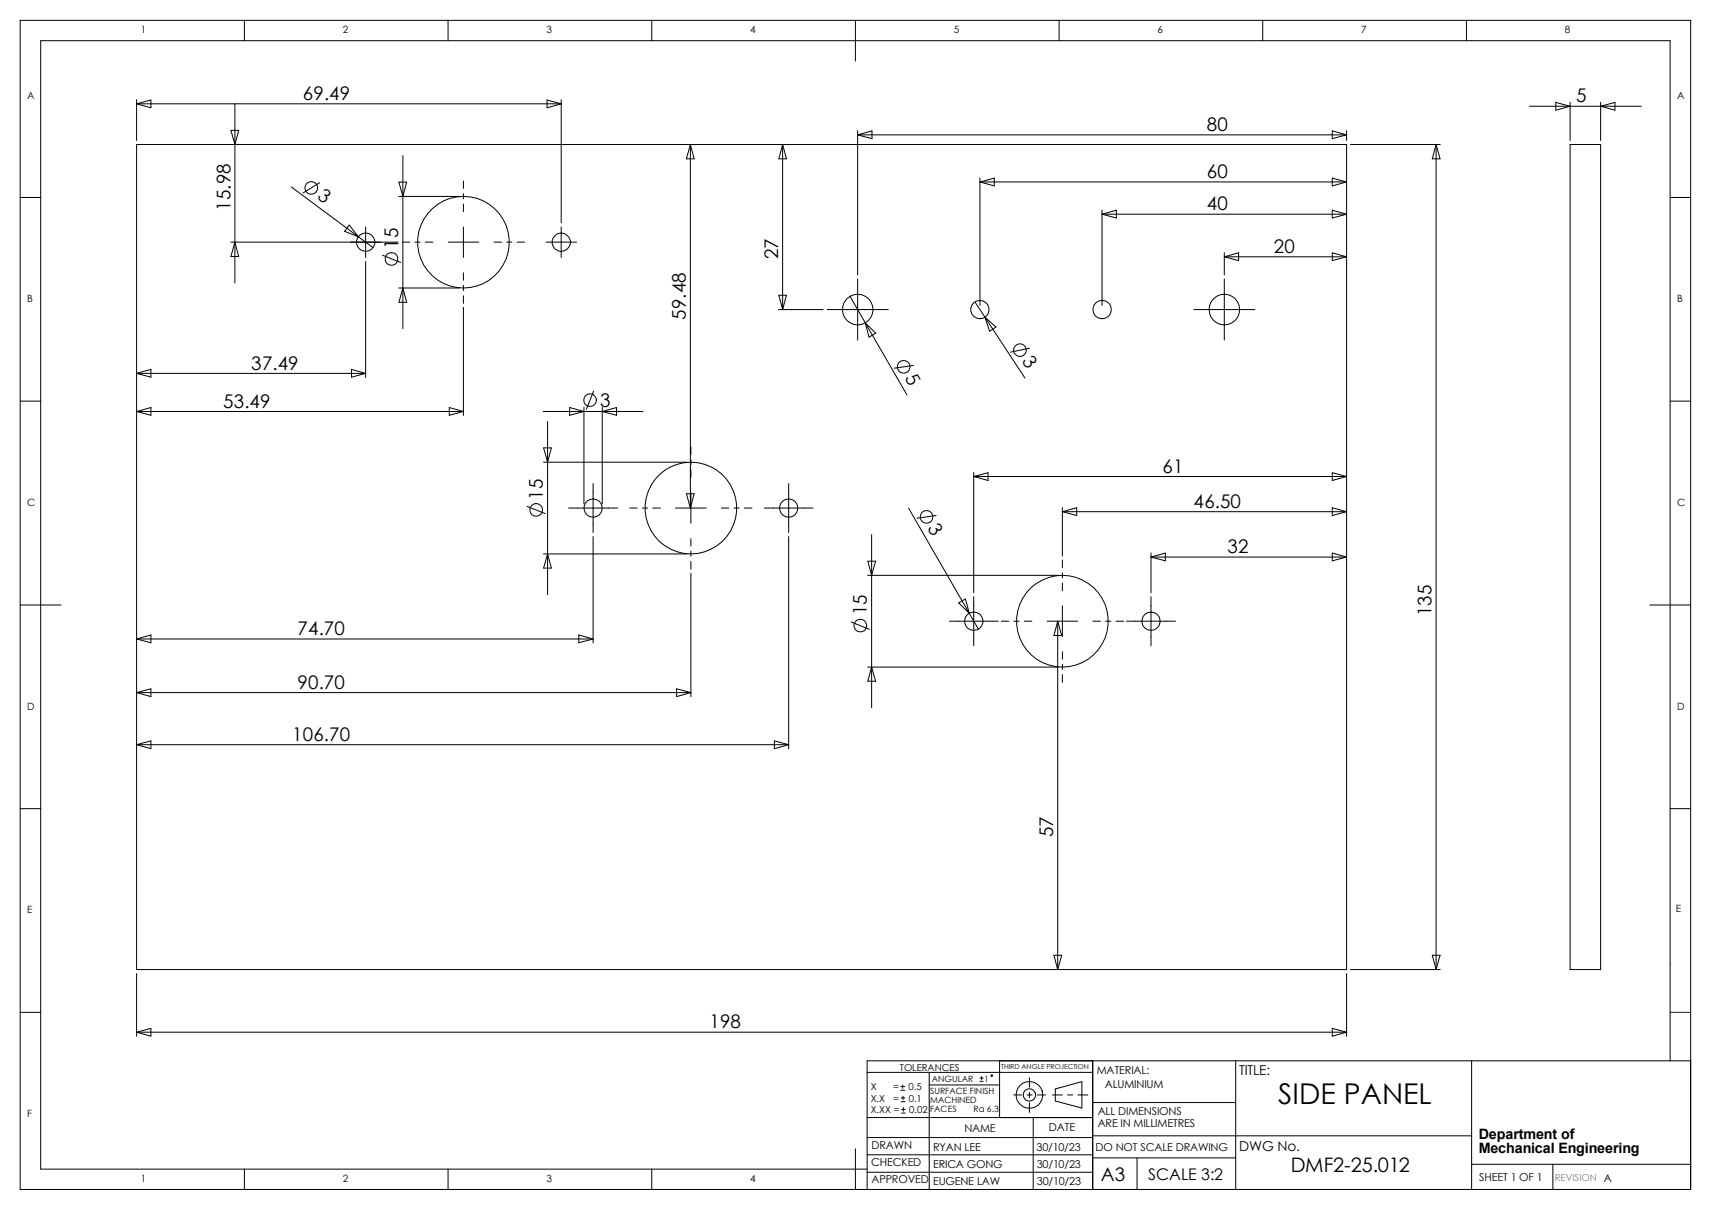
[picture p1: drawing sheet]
<svg xmlns="http://www.w3.org/2000/svg" width="420mm" height="297mm" viewBox="0 0 420 297" stroke-linecap="round" stroke-linejoin="round" font-family="sans-serif">
<path d="M410 248.5h5" fill="none" stroke="#00f" stroke-width=".25"/>
<g fill="none" stroke="#000" stroke-width=".25">
<path d="M5 5h410v287h-410zM60 5v5M110 5v5M160 5v5M210 5v10M260 5v5M310 5v5M360 5v5M33.5 35.5h297v202.5h-297zM33.5 24.5v10M33.5 25.5l3.5-.9v1.9zM33.5 25.5h104.3"/>
<path d="M56.7 32h1.9l-.9 3.5zM57.7 25.5v44M98.9 38.2v42.5M134.3 24.6l3.5 .9-3.5 1zM137.8 24.5v30.2M169.5 35.5l.9 3.5h-1.9zM169.5 35.5v89.2M192.1 35.5l.9 3.5h-1.8zM192.1 35.5v40.5M210.5 32.1v35.4M210.5 33.1h120M210.5 33.1l3.5-1v1.9z"/>
<path d="M327 32.1l3.5 1-3.5 .9zM330.5 32.1v2.4M331.5 35.5h22M352.5 35.5v202.5M352.5 35.5l1 3.5h-1.9zM375.4 26.1h27.5M381.9 25.1l3.5 1-3.5 1zM385.4 25.1v9.4M385.4 35.5h7.5v202.5h-7.5zM392.9 25.1v9.4M392.9 26.1l3.5-1v2zM5 48.5h5"/>
<path d="M56.6 59.4h41.1M57.7 59.4l.9 3.5h-1.9zM71.5 45.9l16.5 12.2M78.4 44.9l-4 2.5M85.7 55.2l2.3 2.9-3.4-1.3zM88 58.1l3.6 2.7M89.7 55.7v7.5M97.9 48.2h14.9M97.9 44.7h1.9l-.9 3.5zM98.8 59.4h1.8M101.9 59.4h1.2M104.4 59.4h1.9"/>
<path d="M110 59.4h7.5M113.7 44.4v1.9M113.7 47.5v1.3M113.7 50.1v1.8M113.7 55.7v7.5M121.2 59.4h1.9M124.4 59.4h1.2M126.9 59.4h1.9M134 59.4h7.5M137.8 55.7v7.5M240.5 44.7l3.6-1v1.9zM240.5 44.7h90"/>
<path d="M240.5 43.7v31.3M270.5 51.6v23.4M270.5 52.6h60M270.5 52.6l3.5-1v1.9zM327 43.7l3.5 1-3.5 .9zM327 51.6l3.5 1-3.5 .9zM410 48.5h5M89.7 64.2v28.5M93.9 62.7l4.4 1.7M97.9 70.7h14.9M98.9 70.7l.9 3.5h-1.9zM113.7 67v1.8"/>
<path d="M113.7 70.1v1.2M113.7 72.6v1.9M113.7 75.4v26.6M191.1 76h10.9M191.2 72.5h1.8l-.9 3.5zM203 76h15M208.7 72.7l3.7 6.5M210.5 68.5v15M212.4 79.2l10.2 17.7M212.4 79.2l2.6 2.6-1.7 1zM239.3 74.1l12.3 18.7M241.8 77.9l2.7 2.4-1.6 1z"/>
<path d="M293 76h15M300.5 62v5.5M300.5 68.5v15M300.5 63h30M300.5 63l3.5-.9v1.9zM327 62.1l3.5 .9-3.5 1zM5 98.5h5M33.5 91.7l3.5-1v1.9zM33.5 91.7h56.2M86.3 90.7l3.4 1-3.4 .9zM143.3 100v23.7M145.7 96l-1.8 4.5"/>
<path d="M147.8 100v23.7M224.2 89.7l-4.7 .7M252.7 85.5l-4.7 .9M410 98.5h5M33.5 101l3.5-1v1.9zM33.5 101h80.2M110.3 100l3.4 1-3.4 .9zM133.3 101h24.5M133.4 113.5h35.2M133.4 109.9h1.9l-.9 3.6zM134.4 103.5v42.5M139.8 100l3.5 1-3.5 .9z"/>
<path d="M145.6 118.7v12M147.8 101l3.5-1v1.9zM169.6 109.7v1.8M169.6 112.8v1.3M169.6 115.4v1.8M193.6 118.7v12M239 116v29.5M239 117h91.5M239 117l3.5-1v1.9zM327 116l3.5 1-3.5 .9zM129.4 124.3l4.4 1.8M133.4 136h35.2"/>
<path d="M134.4 136l.9 3.4h-1.9zM139.6 124.7h12M145.6 131.7v26.1M154.6 124.7h1.8M157.7 124.7h1.3M160.2 124.7h1.9M165.8 124.7h7.6M168.5 121.2h1.9l-.9 3.5zM169.6 120.9v7.5M169.6 132.2v1.8M169.6 135.3v1.3M169.6 137.8v1.9"/>
<path d="M177.1 124.7h1.8M180.2 124.7h1.2M182.7 124.7h1.9M187.6 124.7h12M193.6 131.7v52.1M213 137.8h1.9l-.9 3.4zM214 131.2v42.5M223 124.7l17.2 29.7M229.8 126.5l-4.7 .7M260.8 124.6v11.9M260.8 137.5v1.8M260.8 125.6h69.7"/>
<path d="M260.8 125.6l3.5-1v1.9zM282.5 135.7v9.8M282.5 136.7h48M282.5 136.7l3.5-.9v1.9zM327 124.6l3.5 1-3.5 .9zM327 135.8l3.5 .9-3.5 1zM5 148.5h10M33.5 156.8l3.5-.9v1.9zM33.5 156.8h112.1M142.1 155.9l3.5 .9-3.5 1zM169.6 140.7v30.3M209 152.7l4.4 1.8"/>
<path d="M213 141.2h46.8M233 152.5h12M235.3 148l1.7-1 .9 3.5zM239 146.5v12M245.8 152.5h1.8M248.9 152.5h1.2M251.4 152.5h1.9M257 152.5h7.5M259.6 152.5l1 3.5h-1.9zM259.6 152.5v85.5M260.8 140.6v1.3M260.8 143.1v1.9"/>
<path d="M260.8 148.7v7.6M260.8 160v1.8M268.3 152.5h1.8M271.4 152.5h1.3M273.9 152.5h1.9M276.5 152.5h12M282.5 146.5v12M405 148.5h10M33.5 170l3.5-.9v1.9zM33.5 170h136.1M166.1 169.1l3.5 .9-3.5 1zM213 163.7h46.8"/>
<path d="M214 163.7l.9 3.5h-1.9zM260.8 163.1v1.2M260.8 165.6v1.9M5 198.5h5M33.5 182.8l3.5-.9v1.9zM33.5 182.8h160.1M190.1 181.9l3.5 .9-3.5 1zM410 198.5h5M33.5 239v15.4M258.7 234.5h1.9l-1 3.5zM330.5 239v15.4M331.5 238h22"/>
<path d="M351.6 234.5h1.9l-1 3.5zM5 248.5h5M33.5 253.4h297M33.5 253.4l3.5-1v1.9zM327 252.4l3.5 1-3.5 .9zM212.9 279.2h55.3M212.9 263.2h55.3M212.9 274.3h55.3M221.1 267.6h.9M221.1 266.7h.9M221.2 270.4h.9M221.2 269.5h.9"/>
<path d="M221.3 273.2h.9M221.3 272.3h.9M221.6 266.3v.9M221.7 269.1v.9M221.7 271.9v.9M228.1 266.3h17.3M228.1 263.2v28.8M240.5 265.4h.8M240.5 264.6h.8M241 264.2v.8M245.4 260.4v13.9M248.8 268.8h2"/>
<path d="M252.1 268.8h1.3M252.7 264.5v2.4M252.7 268.1v1.3M252.7 270.7v2.3M253.6 274.3v17.7M254.6 268.8h2M258.3 268.8h2.5M259 267.3l6.6-1.8v6.5l-6.6-1.7zM262 268.8h1.3M264.6 268.8h2.4M268.2 260.4v31.6M268.2 278.8h93"/>
<path d="M268.2 270.6h35.1M303.3 260.4v31.6M361.2 260.4v31.6M410 260.4v-250.4h-400v277h202.9M415 260.4h-202.1v31.6M60 287v5M110 287v5M160 287v5M210 282v10M212.9 283.5h55.3M212.9 287.7h55.3M268.2 284.2h35.1"/>
<path d="M279.1 284.2v7.8M361.2 285.8h53.8M381.2 285.8v6.2"/>
<circle cx="76.4" cy="46.1" r="1.56"/>
<circle cx="89.7" cy="59.4" r="2.25"/>
<circle cx="113.7" cy="59.5" r="11.2"/>
<circle cx="137.8" cy="59.4" r="2.25"/>
<circle cx="96.1" cy="63.6" r="1.56"/>
<circle cx="210.5" cy="76" r="3.8"/>
<circle cx="240.5" cy="76" r="2.25"/>
<circle cx="270.5" cy="76" r="2.27"/>
<circle cx="300.5" cy="76" r="3.8"/>
<circle cx="144.8" cy="98.2" r="1.56"/>
<circle cx="221.8" cy="90" r="1.56"/>
<circle cx="250.4" cy="85.9" r="1.56"/>
<circle cx="131.6" cy="125.2" r="1.56"/>
<circle cx="145.6" cy="124.7" r="2.24"/>
<circle cx="169.6" cy="124.7" r="11.3"/>
<circle cx="193.6" cy="124.7" r="2.24"/>
<circle cx="227.4" cy="126.9" r="1.56"/>
<circle cx="211.2" cy="153.6" r="1.55"/>
<circle cx="239" cy="152.5" r="2.25"/>
<circle cx="260.8" cy="152.5" r="11.3"/>
<circle cx="282.5" cy="152.5" r="2.25"/>
<circle cx="243.4" cy="264" r=".19"/>
<circle cx="252.7" cy="268.8" r="1.52"/>
<circle cx="252.7" cy="268.8" r="3.3"/>
</g>
<text font-size="7" x="313.8" y="271">SIDE PANEL</text>
<text font-size="4.9" x="316.8" y="287.8">DMF2-25.012</text>
<g font-size="4.6">
<text x="74.3" y="24.6">69.49</text>
<text x="386.9" y="25.1">5</text>
<text x="296.3" y="32.2">80</text>
<text x="296.3" y="43.7">60</text>
<text x="56.6" y="51.8" transform="rotate(-90 56.6 51.8)">15.98</text>
<text x="77.7" y="48.6" transform="rotate(36 77.7 48.6)">3</text>
<text x="296.3" y="51.6">40</text>
<text x="97.7" y="61" transform="rotate(-90 97.7 61)">15</text>
<text x="191" y="63.7" transform="rotate(-90 191 63.7)">27</text>
<text x="312.7" y="62.1">20</text>
<text x="168.4" y="78.5" transform="rotate(-90 168.4 78.5)">59.48</text>
<text x="250.7" y="88.7" transform="rotate(57 250.7 88.7)">3</text>
<text x="61.7" y="90.7">37.49</text>
<text x="222" y="92.8" transform="rotate(60 222 92.8)">5</text>
<text x="54.8" y="100.1">53.49</text>
<text x="147.3" y="100">3</text>
<text x="285.3" y="116">61</text>
<text x="133.2" y="122.7" transform="rotate(-90 133.2 122.7)">15</text>
<text x="293" y="124.7">46.50</text>
<text x="227.6" y="129.6" transform="rotate(60 227.6 129.6)">3</text>
<text x="301.3" y="135.8">32</text>
<text x="73" y="155.9">74.70</text>
<text x="212.8" y="151" transform="rotate(-90 212.8 151)">15</text>
<text x="351.4" y="151.3" transform="rotate(-90 351.4 151.3)">135</text>
<text x="73" y="169.1">90.70</text>
<text x="71.7" y="181.9">106.70</text>
<text x="258.5" y="205.5" transform="rotate(-90 258.5 205.5)">57</text>
<text x="174.1" y="252.4">198</text>
<text x="270.2" y="289.8">A3</text>
</g>
<text font-size="3.9" x="281.9" y="289.7">SCALE 3:2</text>
<g font-size="3.5">
<text x="363" y="279.6">Department of</text>
<text x="363" y="283.1">Mechanical Engineering</text>
</g>
<g font-size="3.3">
<text x="304.2" y="264">TITLE:</text>
<text x="304.2" y="282.5">DWG No.</text>
</g>
<g font-size="2.7">
<text x="269.2" y="263.5">MATERIAL:</text>
<text x="271.2" y="267">ALUMINIUM</text>
<text x="269.5" y="273.7">ALL DIMENSIONS</text>
<text x="236.7" y="277.8">NAME</text>
<text x="257.5" y="277.6">DATE</text>
<text x="269.5" y="276.6">ARE IN MILLIMETRES</text>
<text x="213.9" y="286.1">CHECKED</text>
<text x="214" y="282">DRAWN</text>
<text x="229" y="286.8">ERICA GONG</text>
<text x="229.1" y="282.6">RYAN LEE</text>
<text x="254.4" y="282.4">30/10/23</text>
<text x="254.5" y="286.7">30/10/23</text>
<text x="268.9" y="282.5">DO NOT SCALE DRAWING</text>
<text x="214" y="290.4">APPROVED</text>
<text x="229" y="290.9">EUGENE LAW</text>
<text x="254.5" y="290.8">30/10/23</text>
<text x="363.1" y="289.8">SHEET 1 OF 1</text>
</g>
<g font-size="2.5">
<text x="34.5" y="8.2">1</text>
<text x="84.2" y="8.2">2</text>
<text x="134.2" y="8.2">3</text>
<text x="184.1" y="8.2">4</text>
<text x="234.2" y="8.2">5</text>
<text x="284.1" y="8.2">6</text>
<text x="334.1" y="8.2">7</text>
<text x="384.1" y="8.2">8</text>
<text x="6.6" y="24.2">A</text>
<text x="411.6" y="24.2">A</text>
<text x="6.6" y="74.2">B</text>
<text x="411.6" y="74.2">B</text>
<text x="6.6" y="124.2">C</text>
<text x="411.6" y="124.2">C</text>
<text x="6.6" y="174.2">D</text>
<text x="411.6" y="174.2">D</text>
<text x="6.6" y="224.2">E</text>
<text x="411.4" y="223.9">E</text>
<text x="6.6" y="274.2">F</text>
<text x="34.5" y="290.2">1</text>
<text x="84.2" y="290.2">2</text>
<text x="134.2" y="290.2">3</text>
<text x="184.1" y="290.2">4</text>
</g>
<g font-size="2.4">
<text x="220.9" y="262.8">TOLERANCES</text>
<text x="213.7" y="267.6">X</text>
<text x="219.2" y="267.6">=</text>
<text x="223" y="267.6">0.5</text>
<text x="213.7" y="270.4">X.X</text>
<text x="213.7" y="273.2">X.XX =</text>
<text x="219.3" y="270.4">=</text>
<text x="223.1" y="270.4">0.1</text>
<text x="223.2" y="273.2">0.02</text>
</g>
<text font-size="2.4" fill="#808080" x="381.7" y="289.8">REVISION A</text>
<g font-size="2.1">
<text x="228.3" y="268.6">SURFACE FINISH</text>
<text x="228.7" y="265.5">ANGULAR</text>
<text x="241.6" y="265.5">1</text>
<text x="228.3" y="272.9">FACES</text>
<text x="228.3" y="270.8">MACHINED</text>
<text x="239" y="272.9">Ra 6.3</text>
</g>
<text font-size="1.7" x="245.7" y="262.5">THIRD ANGLE PROJECTION</text>
</svg>
